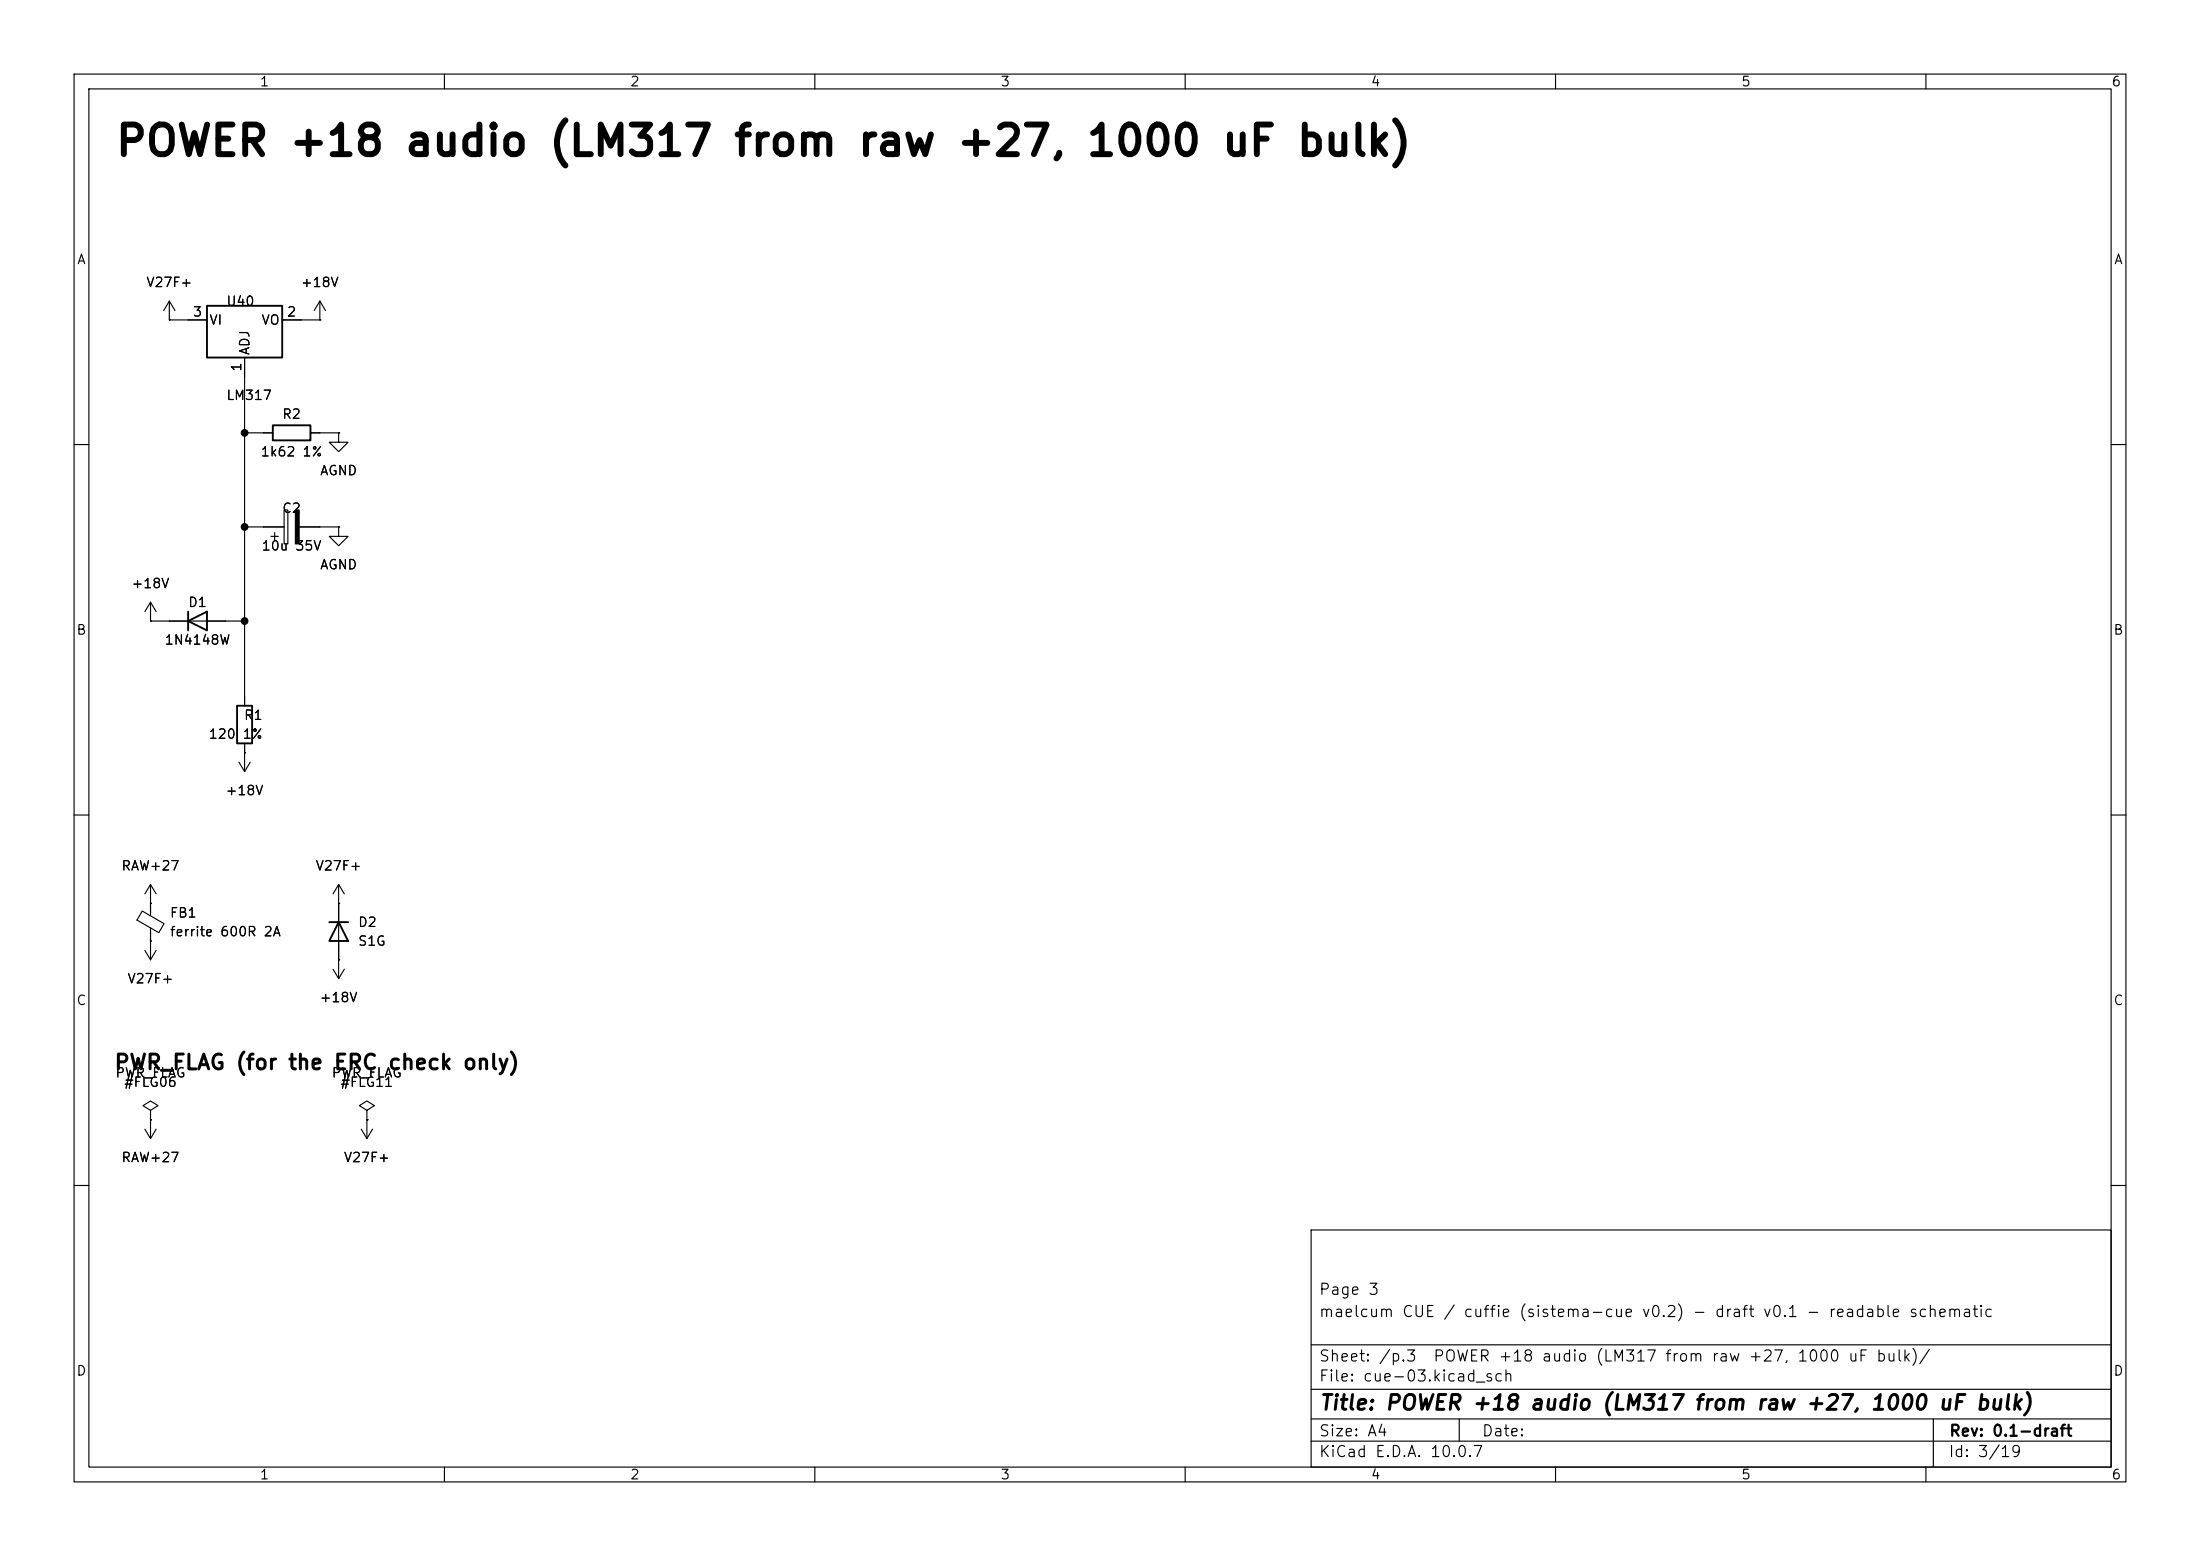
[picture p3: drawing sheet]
(kicad_sch
 (version 20260101)
 (generator "eeschema")
 (generator_version "10.0")
 (paper "A4")
 (title_block
  (title "POWER +18 audio (LM317 from raw +27, 1000 uF bulk)")
  (rev "0.1-draft")
  (comment 1 "maelcum CUE / cuffie (sistema-cue v0.2) - draft v0.1 - readable schematic")
  (comment 2 "Page 3"))
 (lib_symbols
  (symbol
   "Regulator_Linear:LM317_TO-220"
   (pin_names
    (offset 0.254)) (exclude_from_sim no) (in_bom yes) (on_board yes)
   (in_pos_files yes)
   (duplicate_pin_numbers_are_jumpers no)
   (property
    "Reference"
    "U" (at -3.81 3.175 0) (show_name no) (do_not_autoplace no) (effects (font (size 1.27 1.27))))
   (property
    "Value"
    "LM317_TO-220" (at 0 3.175 0) (show_name no) (do_not_autoplace no) (effects (font (size 1.27 1.27)) (justify left)))
   (property
    "Footprint"
    "Package_TO_SOT_THT:TO-220-3_Vertical" (at 0 6.35 0) (show_name no) (do_not_autoplace no) (hide yes) (effects (font (size 1.27 1.27)
    (italic yes))))
   (property
    "Datasheet"
    "http://www.ti.com/lit/ds/symlink/lm317.pdf" (at 0 0 0) (show_name no) (do_not_autoplace no) (hide yes) (effects (font (size 1.27 1.27))))
   (property
    "Description"
    "1.5A 35V Adjustable Linear Regulator, TO-220" (at 0 0 0) (show_name no) (do_not_autoplace no) (hide yes) (effects (font (size 1.27 1.27))))
   (property
    "ki_keywords"
    "Adjustable Voltage Regulator 1A Positive" (at 0 0 0) (show_name no) (do_not_autoplace no) (hide yes) (effects (font (size 1.27 1.27))))
   (property
    "ki_fp_filters"
    "TO?220*" (at 0 0 0) (show_name no) (do_not_autoplace no) (hide yes) (effects (font (size 1.27 1.27))))
   (symbol
    "LM317_TO-220_0_1"
    (rectangle (start -5.08 1.905) (end 5.08 -5.08) (stroke (width 0.254) (type default)) (fill (type background))))
   (symbol
    "LM317_TO-220_1_1"
    (pin
    input
    line (at 0 -7.62 90) (length 2.54) (name
    "ADJ" (effects (font (size 1.27 1.27)))) (number
    "1" (effects (font (size 1.27 1.27)))))
    (pin
    power_out
    line (at 7.62 0 180) (length 2.54) (name
    "VO" (effects (font (size 1.27 1.27)))) (number
    "2" (effects (font (size 1.27 1.27)))))
    (pin
    power_in
    line (at -7.62 0 0) (length 2.54) (name
    "VI" (effects (font (size 1.27 1.27)))) (number
    "3" (effects (font (size 1.27 1.27))))))
   (embedded_fonts no))
  (symbol
   "Device:R"
   (pin_numbers (hide yes))
   (pin_names
    (offset 0)) (exclude_from_sim no) (in_bom yes) (on_board yes)
   (in_pos_files yes)
   (duplicate_pin_numbers_are_jumpers no)
   (property
    "Reference"
    "R" (at 2.032 0 90) (show_name no) (do_not_autoplace no) (effects (font (size 1.27 1.27))))
   (property
    "Value"
    "R" (at 0 0 90) (show_name no) (do_not_autoplace no) (effects (font (size 1.27 1.27))))
   (property
    "Footprint"
    "" (at -1.778 0 90) (show_name no) (do_not_autoplace no) (hide yes) (effects (font (size 1.27 1.27))))
   (property
    "Datasheet"
    "" (at 0 0 0) (show_name no) (do_not_autoplace no) (hide yes) (effects (font (size 1.27 1.27))))
   (property
    "Description"
    "Resistor" (at 0 0 0) (show_name no) (do_not_autoplace no) (hide yes) (effects (font (size 1.27 1.27))))
   (property
    "ki_keywords"
    "R res resistor" (at 0 0 0) (show_name no) (do_not_autoplace no) (hide yes) (effects (font (size 1.27 1.27))))
   (property
    "ki_fp_filters"
    "R_*" (at 0 0 0) (show_name no) (do_not_autoplace no) (hide yes) (effects (font (size 1.27 1.27))))
   (symbol
    "R_0_1"
    (rectangle (start -1.016 -2.54) (end 1.016 2.54) (stroke (width 0.254) (type default)) (fill (type none))))
   (symbol
    "R_1_1"
    (pin
    passive
    line (at 0 3.81 270) (length 1.27) (name
    "" (effects (font (size 1.27 1.27)))) (number
    "1" (effects (font (size 1.27 1.27)))))
    (pin
    passive
    line (at 0 -3.81 90) (length 1.27) (name
    "" (effects (font (size 1.27 1.27)))) (number
    "2" (effects (font (size 1.27 1.27))))))
   (embedded_fonts no))
  (symbol
   "Device:C_Polarized"
   (pin_numbers (hide yes))
   (pin_names
    (offset 0.254)) (exclude_from_sim no) (in_bom yes) (on_board yes)
   (in_pos_files yes)
   (duplicate_pin_numbers_are_jumpers no)
   (property
    "Reference"
    "C" (at 0.635 2.54 0) (show_name no) (do_not_autoplace no) (effects (font (size 1.27 1.27)) (justify left)))
   (property
    "Value"
    "C_Polarized" (at 0.635 -2.54 0) (show_name no) (do_not_autoplace no) (effects (font (size 1.27 1.27)) (justify left)))
   (property
    "Footprint"
    "" (at 0.9652 -3.81 0) (show_name no) (do_not_autoplace no) (hide yes) (effects (font (size 1.27 1.27))))
   (property
    "Datasheet"
    "" (at 0 0 0) (show_name no) (do_not_autoplace no) (hide yes) (effects (font (size 1.27 1.27))))
   (property
    "Description"
    "Polarized capacitor" (at 0 0 0) (show_name no) (do_not_autoplace no) (hide yes) (effects (font (size 1.27 1.27))))
   (property
    "ki_keywords"
    "cap capacitor" (at 0 0 0) (show_name no) (do_not_autoplace no) (hide yes) (effects (font (size 1.27 1.27))))
   (property
    "ki_fp_filters"
    "CP_*" (at 0 0 0) (show_name no) (do_not_autoplace no) (hide yes) (effects (font (size 1.27 1.27))))
   (symbol
    "C_Polarized_0_1"
    (rectangle (start -2.286 0.508) (end 2.286 1.016) (stroke (width 0) (type default)) (fill (type none)))
    (polyline (pts (xy -1.778 2.286) (xy -0.762 2.286)) (stroke (width 0) (type default)) (fill (type none)))
    (polyline (pts (xy -1.27 2.794) (xy -1.27 1.778)) (stroke (width 0) (type default)) (fill (type none)))
    (rectangle (start 2.286 -0.508) (end -2.286 -1.016) (stroke (width 0) (type default)) (fill (type outline))))
   (symbol
    "C_Polarized_1_1"
    (pin
    passive
    line (at 0 3.81 270) (length 2.794) (name
    "" (effects (font (size 1.27 1.27)))) (number
    "1" (effects (font (size 1.27 1.27)))))
    (pin
    passive
    line (at 0 -3.81 90) (length 2.794) (name
    "" (effects (font (size 1.27 1.27)))) (number
    "2" (effects (font (size 1.27 1.27))))))
   (embedded_fonts no))
  (symbol
   "Diode:1N4148W"
   (pin_numbers (hide yes))
   (pin_names (hide yes)) (exclude_from_sim no) (in_bom yes) (on_board yes)
   (in_pos_files yes)
   (duplicate_pin_numbers_are_jumpers no)
   (property
    "Reference"
    "D" (at 0 2.54 0) (show_name no) (do_not_autoplace no) (effects (font (size 1.27 1.27))))
   (property
    "Value"
    "1N4148W" (at 0 -2.54 0) (show_name no) (do_not_autoplace no) (effects (font (size 1.27 1.27))))
   (property
    "Footprint"
    "Diode_SMD:D_SOD-123" (at 0 -4.445 0) (show_name no) (do_not_autoplace no) (hide yes) (effects (font (size 1.27 1.27))))
   (property
    "Datasheet"
    "https://www.vishay.com/docs/85748/1n4148w.pdf" (at 0 0 0) (show_name no) (do_not_autoplace no) (hide yes) (effects (font (size 1.27 1.27))))
   (property
    "Description"
    "75V 0.15A Fast Switching Diode, SOD-123" (at 0 0 0) (show_name no) (do_not_autoplace no) (hide yes) (effects (font (size 1.27 1.27))))
   (property
    "Sim.Device"
    "D" (at 0 0 0) (show_name no) (do_not_autoplace no) (hide yes) (effects (font (size 1.27 1.27))))
   (property
    "Sim.Pins"
    "1=K 2=A" (at 0 0 0) (show_name no) (do_not_autoplace no) (hide yes) (effects (font (size 1.27 1.27))))
   (property
    "ki_keywords"
    "diode" (at 0 0 0) (show_name no) (do_not_autoplace no) (hide yes) (effects (font (size 1.27 1.27))))
   (property
    "ki_fp_filters"
    "D*SOD?123*" (at 0 0 0) (show_name no) (do_not_autoplace no) (hide yes) (effects (font (size 1.27 1.27))))
   (symbol
    "1N4148W_0_1"
    (polyline (pts (xy -1.27 1.27) (xy -1.27 -1.27)) (stroke (width 0.254) (type default)) (fill (type none)))
    (polyline (pts (xy 1.27 1.27) (xy 1.27 -1.27) (xy -1.27 0) (xy 1.27 1.27)) (stroke (width 0.254) (type default)) (fill (type none)))
    (polyline (pts (xy 1.27 0) (xy -1.27 0)) (stroke (width 0) (type default)) (fill (type none))))
   (symbol
    "1N4148W_1_1"
    (pin
    passive
    line (at -3.81 0 0) (length 2.54) (name
    "K" (effects (font (size 1.27 1.27)))) (number
    "1" (effects (font (size 1.27 1.27)))))
    (pin
    passive
    line (at 3.81 0 180) (length 2.54) (name
    "A" (effects (font (size 1.27 1.27)))) (number
    "2" (effects (font (size 1.27 1.27))))))
   (embedded_fonts no))
  (symbol
   "power:GND"
   (power global)
   (pin_numbers (hide yes))
   (pin_names
    (offset 0) (hide yes)) (exclude_from_sim no) (in_bom yes) (on_board yes)
   (in_pos_files yes)
   (duplicate_pin_numbers_are_jumpers no)
   (property
    "Reference"
    "#PWR" (at 0 -6.35 0) (show_name no) (do_not_autoplace no) (hide yes) (effects (font (size 1.27 1.27))))
   (property
    "Value"
    "GND" (at 0 -3.81 0) (show_name no) (do_not_autoplace no) (effects (font (size 1.27 1.27))))
   (property
    "Footprint"
    "" (at 0 0 0) (show_name no) (do_not_autoplace no) (hide yes) (effects (font (size 1.27 1.27))))
   (property
    "Datasheet"
    "" (at 0 0 0) (show_name no) (do_not_autoplace no) (hide yes) (effects (font (size 1.27 1.27))))
   (property
    "Description"
    "Power symbol creates a global label with name \"GND\" , ground" (at 0 0 0) (show_name no) (do_not_autoplace no) (hide yes) (effects (font (size 1.27 1.27))))
   (property
    "ki_keywords"
    "global power" (at 0 0 0) (show_name no) (do_not_autoplace no) (hide yes) (effects (font (size 1.27 1.27))))
   (symbol
    "GND_0_1"
    (polyline (pts (xy 0 0) (xy 0 -1.27) (xy 1.27 -1.27) (xy 0 -2.54) (xy -1.27 -1.27) (xy 0 -1.27)) (stroke (width 0) (type default)) (fill (type none))))
   (symbol
    "GND_1_1"
    (pin
    power_in
    line (at 0 0 270) (length 0) (name
    "" (effects (font (size 1.27 1.27)))) (number
    "1" (effects (font (size 1.27 1.27))))))
   (embedded_fonts no))
  (symbol
   "power:+15V"
   (power global)
   (pin_numbers (hide yes))
   (pin_names
    (offset 0) (hide yes)) (exclude_from_sim no) (in_bom yes) (on_board yes)
   (in_pos_files yes)
   (duplicate_pin_numbers_are_jumpers no)
   (property
    "Reference"
    "#PWR" (at 0 -3.81 0) (show_name no) (do_not_autoplace no) (hide yes) (effects (font (size 1.27 1.27))))
   (property
    "Value"
    "+15V" (at 0 3.556 0) (show_name no) (do_not_autoplace no) (effects (font (size 1.27 1.27))))
   (property
    "Footprint"
    "" (at 0 0 0) (show_name no) (do_not_autoplace no) (hide yes) (effects (font (size 1.27 1.27))))
   (property
    "Datasheet"
    "" (at 0 0 0) (show_name no) (do_not_autoplace no) (hide yes) (effects (font (size 1.27 1.27))))
   (property
    "Description"
    "Power symbol creates a global label with name \"+15V\"" (at 0 0 0) (show_name no) (do_not_autoplace no) (hide yes) (effects (font (size 1.27 1.27))))
   (property
    "ki_keywords"
    "global power" (at 0 0 0) (show_name no) (do_not_autoplace no) (hide yes) (effects (font (size 1.27 1.27))))
   (symbol
    "+15V_0_1"
    (polyline (pts (xy -0.762 1.27) (xy 0 2.54)) (stroke (width 0) (type default)) (fill (type none)))
    (polyline (pts (xy 0 2.54) (xy 0.762 1.27)) (stroke (width 0) (type default)) (fill (type none)))
    (polyline (pts (xy 0 0) (xy 0 2.54)) (stroke (width 0) (type default)) (fill (type none))))
   (symbol
    "+15V_1_1"
    (pin
    power_in
    line (at 0 0 90) (length 0) (name
    "" (effects (font (size 1.27 1.27)))) (number
    "1" (effects (font (size 1.27 1.27))))))
   (embedded_fonts no))
  (symbol
   "Device:FerriteBead_Small"
   (pin_numbers (hide yes))
   (pin_names
    (offset 0)) (exclude_from_sim no) (in_bom yes) (on_board yes)
   (in_pos_files yes)
   (duplicate_pin_numbers_are_jumpers no)
   (property
    "Reference"
    "FB" (at 1.905 1.27 0) (show_name no) (do_not_autoplace no) (effects (font (size 1.27 1.27)) (justify left)))
   (property
    "Value"
    "FerriteBead_Small" (at 1.905 -1.27 0) (show_name no) (do_not_autoplace no) (effects (font (size 1.27 1.27)) (justify left)))
   (property
    "Footprint"
    "" (at -1.778 0 90) (show_name no) (do_not_autoplace no) (hide yes) (effects (font (size 1.27 1.27))))
   (property
    "Datasheet"
    "" (at 0 0 0) (show_name no) (do_not_autoplace no) (hide yes) (effects (font (size 1.27 1.27))))
   (property
    "Description"
    "Ferrite bead, small symbol" (at 0 0 0) (show_name no) (do_not_autoplace no) (hide yes) (effects (font (size 1.27 1.27))))
   (property
    "ki_keywords"
    "L ferrite bead inductor filter" (at 0 0 0) (show_name no) (do_not_autoplace no) (hide yes) (effects (font (size 1.27 1.27))))
   (property
    "ki_fp_filters"
    "Inductor_* L_* *Ferrite*" (at 0 0 0) (show_name no) (do_not_autoplace no) (hide yes) (effects (font (size 1.27 1.27))))
   (symbol
    "FerriteBead_Small_0_1"
    (polyline (pts (xy -1.8288 0.2794) (xy -1.1176 1.4986) (xy 1.8288 -0.2032) (xy 1.1176 -1.4224) (xy -1.8288 0.2794)) (stroke (width 0) (type default)) (fill (type none)))
    (polyline (pts (xy 0 0.889) (xy 0 1.2954)) (stroke (width 0) (type default)) (fill (type none)))
    (polyline (pts (xy 0 -1.27) (xy 0 -0.7874)) (stroke (width 0) (type default)) (fill (type none))))
   (symbol
    "FerriteBead_Small_1_1"
    (pin
    passive
    line (at 0 2.54 270) (length 1.27) (name
    "" (effects (font (size 1.27 1.27)))) (number
    "1" (effects (font (size 1.27 1.27)))))
    (pin
    passive
    line (at 0 -2.54 90) (length 1.27) (name
    "" (effects (font (size 1.27 1.27)))) (number
    "2" (effects (font (size 1.27 1.27))))))
   (embedded_fonts no))
  (symbol
   "Device:D"
   (pin_numbers (hide yes))
   (pin_names
    (offset 1.016) (hide yes)) (exclude_from_sim no) (in_bom yes) (on_board yes)
   (in_pos_files yes)
   (duplicate_pin_numbers_are_jumpers no)
   (property
    "Reference"
    "D" (at 0 2.54 0) (show_name no) (do_not_autoplace no) (effects (font (size 1.27 1.27))))
   (property
    "Value"
    "D" (at 0 -2.54 0) (show_name no) (do_not_autoplace no) (effects (font (size 1.27 1.27))))
   (property
    "Footprint"
    "" (at 0 0 0) (show_name no) (do_not_autoplace no) (hide yes) (effects (font (size 1.27 1.27))))
   (property
    "Datasheet"
    "" (at 0 0 0) (show_name no) (do_not_autoplace no) (hide yes) (effects (font (size 1.27 1.27))))
   (property
    "Description"
    "Diode" (at 0 0 0) (show_name no) (do_not_autoplace no) (hide yes) (effects (font (size 1.27 1.27))))
   (property
    "Sim.Device"
    "D" (at 0 0 0) (show_name no) (do_not_autoplace no) (hide yes) (effects (font (size 1.27 1.27))))
   (property
    "Sim.Pins"
    "1=K 2=A" (at 0 0 0) (show_name no) (do_not_autoplace no) (hide yes) (effects (font (size 1.27 1.27))))
   (property
    "ki_keywords"
    "diode" (at 0 0 0) (show_name no) (do_not_autoplace no) (hide yes) (effects (font (size 1.27 1.27))))
   (property
    "ki_fp_filters"
    "TO-???* *_Diode_* *SingleDiode* D_*" (at 0 0 0) (show_name no) (do_not_autoplace no) (hide yes) (effects (font (size 1.27 1.27))))
   (symbol
    "D_0_1"
    (polyline (pts (xy -1.27 1.27) (xy -1.27 -1.27)) (stroke (width 0.254) (type default)) (fill (type none)))
    (polyline (pts (xy 1.27 1.27) (xy 1.27 -1.27) (xy -1.27 0) (xy 1.27 1.27)) (stroke (width 0.254) (type default)) (fill (type none)))
    (polyline (pts (xy 1.27 0) (xy -1.27 0)) (stroke (width 0) (type default)) (fill (type none))))
   (symbol
    "D_1_1"
    (pin
    passive
    line (at -3.81 0 0) (length 2.54) (name
    "K" (effects (font (size 1.27 1.27)))) (number
    "1" (effects (font (size 1.27 1.27)))))
    (pin
    passive
    line (at 3.81 0 180) (length 2.54) (name
    "A" (effects (font (size 1.27 1.27)))) (number
    "2" (effects (font (size 1.27 1.27))))))
   (embedded_fonts no))
  (symbol
   "power:PWR_FLAG"
   (power global)
   (pin_numbers (hide yes))
   (pin_names
    (offset 0) (hide yes)) (exclude_from_sim no) (in_bom yes) (on_board yes)
   (in_pos_files yes)
   (duplicate_pin_numbers_are_jumpers no)
   (property
    "Reference"
    "#FLG" (at 0 1.905 0) (show_name no) (do_not_autoplace no) (hide yes) (effects (font (size 1.27 1.27))))
   (property
    "Value"
    "PWR_FLAG" (at 0 3.81 0) (show_name no) (do_not_autoplace no) (effects (font (size 1.27 1.27))))
   (property
    "Footprint"
    "" (at 0 0 0) (show_name no) (do_not_autoplace no) (hide yes) (effects (font (size 1.27 1.27))))
   (property
    "Datasheet"
    "" (at 0 0 0) (show_name no) (do_not_autoplace no) (hide yes) (effects (font (size 1.27 1.27))))
   (property
    "Description"
    "Special symbol for telling ERC where power comes from" (at 0 0 0) (show_name no) (do_not_autoplace no) (hide yes) (effects (font (size 1.27 1.27))))
   (property
    "ki_keywords"
    "flag power" (at 0 0 0) (show_name no) (do_not_autoplace no) (hide yes) (effects (font (size 1.27 1.27))))
   (symbol
    "PWR_FLAG_0_0"
    (pin
    power_out
    line (at 0 0 90) (length 0) (name
    "" (effects (font (size 1.27 1.27)))) (number
    "1" (effects (font (size 1.27 1.27))))))
   (symbol
    "PWR_FLAG_0_1"
    (polyline (pts (xy 0 0) (xy 0 1.27) (xy -1.016 1.905) (xy 0 2.54) (xy 1.016 1.905) (xy 0 1.27)) (stroke (width 0) (type default)) (fill (type none))))
   (embedded_fonts no)))
 (text
  "POWER +18 audio (LM317 from raw +27, 1000 uF bulk)"
  (exclude_from_sim no)
  (at 15.24 21.59 0)
  (effects (font (size 4 4)
    (bold yes)) (justify left bottom)))
 (symbol
  (lib_id "Regulator_Linear:LM317_TO-220")
  (at 33.02 43.18 0)
  (unit 1)
  (body_style 1)
  (exclude_from_sim no)
  (in_bom yes)
  (on_board yes)
  (dnp no)
  (property
   "Reference"
   "U40" (at 30.48 40.64 0) (effects (font (size 1.27 1.27)) (justify left)))
  (property
   "Value"
   "LM317" (at 30.48 53.34 0) (effects (font (size 1.27 1.27)) (justify left)))
  (property
   "Footprint"
   "Package_TO_SOT_THT:TO-220-3_Vertical" (at 33.02 43.18 0) (effects (font (size 1.27 1.27)) (justify left) (hide yes)))
  (property
   "Datasheet"
   "" (at 33.02 43.18 0) (effects (font (size 1.27 1.27)) (justify left) (hide yes)))
  (property
   "Nota"
   "+18 V dell'ampli cuffia: 61 mA a riposo, ~0,55 W" (at 33.02 43.18 0) (effects (font (size 1.27 1.27)) (justify left) (hide yes)))
  (pin
   "1")
  (pin
   "2")
  (pin
   "3")
  (instances (project
    "cue" (path
    "/07e52341-30fc-501e-9b8f-1ec34bb212af/212d3f99-d95c-5d3c-8e9d-7eed17d77da2" (reference "U40") (unit 1)))))
 (wire
  (pts (xy 33.02 50.8) (xy 33.02 53.34))
  (stroke (width 0) (type default)))
 (symbol
  (lib_id "Device:R")
  (at 39.37 58.42 90)
  (unit 1)
  (body_style 1)
  (exclude_from_sim no)
  (in_bom yes)
  (on_board yes)
  (dnp no)
  (property
   "Reference"
   "R2" (at 39.37 55.88 90) (effects (font (size 1.27 1.27))))
  (property
   "Value"
   "1k62 1%" (at 39.37 60.96 90) (effects (font (size 1.27 1.27))))
  (property
   "Footprint"
   "Resistor_SMD:R_0805_2012Metric" (at 39.37 58.42 0) (effects (font (size 1.27 1.27)) (justify left) (hide yes)))
  (property
   "Datasheet"
   "" (at 39.37 58.42 0) (effects (font (size 1.27 1.27)) (justify left) (hide yes)))
  (property
   "Nota"
   "18,1 V (come master-uscita.py)" (at 39.37 58.42 0) (effects (font (size 1.27 1.27)) (justify left) (hide yes)))
  (pin
   "1")
  (pin
   "2")
  (instances (project
    "cue" (path
    "/07e52341-30fc-501e-9b8f-1ec34bb212af/212d3f99-d95c-5d3c-8e9d-7eed17d77da2" (reference "R2") (unit 1)))))
 (symbol
  (lib_id "Device:C_Polarized")
  (at 39.37 71.12 90)
  (unit 1)
  (body_style 1)
  (exclude_from_sim no)
  (in_bom yes)
  (on_board yes)
  (dnp no)
  (property
   "Reference"
   "C2" (at 39.37 68.58 90) (effects (font (size 1.27 1.27))))
  (property
   "Value"
   "10u 35V" (at 39.37 73.66 90) (effects (font (size 1.27 1.27))))
  (property
   "Footprint"
   "Capacitor_THT:CP_Radial_D5.0mm_P2.00mm" (at 39.37 71.12 0) (effects (font (size 1.27 1.27)) (justify left) (hide yes)))
  (property
   "Datasheet"
   "" (at 39.37 71.12 0) (effects (font (size 1.27 1.27)) (justify left) (hide yes)))
  (pin
   "1")
  (pin
   "2")
  (instances (project
    "cue" (path
    "/07e52341-30fc-501e-9b8f-1ec34bb212af/212d3f99-d95c-5d3c-8e9d-7eed17d77da2" (reference "C2") (unit 1)))))
 (symbol
  (lib_id "Diode:1N4148W")
  (at 26.67 83.82 0)
  (unit 1)
  (body_style 1)
  (exclude_from_sim no)
  (in_bom yes)
  (on_board yes)
  (dnp no)
  (property
   "Reference"
   "D1" (at 26.67 81.28 0) (effects (font (size 1.27 1.27))))
  (property
   "Value"
   "1N4148W" (at 26.67 86.36 0) (effects (font (size 1.27 1.27))))
  (property
   "Footprint"
   "Diode_SMD:D_SOD-123" (at 26.67 83.82 0) (effects (font (size 1.27 1.27)) (justify left) (hide yes)))
  (property
   "Datasheet"
   "" (at 26.67 83.82 0) (effects (font (size 1.27 1.27)) (justify left) (hide yes)))
  (property
   "Nota"
   "scarica Cadj" (at 26.67 83.82 0) (effects (font (size 1.27 1.27)) (justify left) (hide yes)))
  (pin
   "1")
  (pin
   "2")
  (instances (project
    "cue" (path
    "/07e52341-30fc-501e-9b8f-1ec34bb212af/212d3f99-d95c-5d3c-8e9d-7eed17d77da2" (reference "D1") (unit 1)))))
 (symbol
  (lib_id "Device:R")
  (at 33.02 97.79 180)
  (unit 1)
  (body_style 1)
  (exclude_from_sim no)
  (in_bom yes)
  (on_board yes)
  (dnp no)
  (property
   "Reference"
   "R1" (at 35.56 96.52 0) (effects (font (size 1.27 1.27)) (justify left)))
  (property
   "Value"
   "120 1%" (at 35.56 99.06 0) (effects (font (size 1.27 1.27)) (justify left)))
  (property
   "Footprint"
   "Resistor_SMD:R_0805_2012Metric" (at 33.02 97.79 0) (effects (font (size 1.27 1.27)) (justify left) (hide yes)))
  (property
   "Datasheet"
   "" (at 33.02 97.79 0) (effects (font (size 1.27 1.27)) (justify left) (hide yes)))
  (pin
   "1")
  (pin
   "2")
  (instances (project
    "cue" (path
    "/07e52341-30fc-501e-9b8f-1ec34bb212af/212d3f99-d95c-5d3c-8e9d-7eed17d77da2" (reference "R1") (unit 1)))))
 (wire
  (pts (xy 33.02 53.34) (xy 33.02 58.42))
  (stroke (width 0) (type default)))
 (wire
  (pts (xy 33.02 58.42) (xy 35.56 58.42))
  (stroke (width 0) (type default)))
 (wire
  (pts (xy 33.02 58.42) (xy 33.02 71.12))
  (stroke (width 0) (type default)))
 (wire
  (pts (xy 33.02 71.12) (xy 35.56 71.12))
  (stroke (width 0) (type default)))
 (wire
  (pts (xy 33.02 71.12) (xy 33.02 83.82))
  (stroke (width 0) (type default)))
 (wire
  (pts (xy 33.02 83.82) (xy 30.48 83.82))
  (stroke (width 0) (type default)))
 (wire
  (pts (xy 33.02 83.82) (xy 33.02 93.98))
  (stroke (width 0) (type default)))
 (junction
  (at 33.02 58.42)
  (diameter 0)
  (color 0 0 0 0))
 (junction
  (at 33.02 71.12)
  (diameter 0)
  (color 0 0 0 0))
 (junction
  (at 33.02 83.82)
  (diameter 0)
  (color 0 0 0 0))
 (wire
  (pts (xy 43.18 58.42) (xy 45.72 58.42))
  (stroke (width 0) (type default)))
 (symbol
  (lib_id "power:GND")
  (at 45.72 58.42 0)
  (unit 1)
  (body_style 1)
  (exclude_from_sim no)
  (in_bom yes)
  (on_board yes)
  (dnp no)
  (property
   "Reference"
   "#PWR001" (at 45.72 58.42 0) (effects (font (size 1.27 1.27)) (justify left) (hide yes)))
  (property
   "Value"
   "AGND" (at 45.72 63.5 0) (effects (font (size 1.27 1.27))))
  (property
   "Footprint"
   "" (at 45.72 58.42 0) (effects (font (size 1.27 1.27)) (justify left) (hide yes)))
  (property
   "Datasheet"
   "" (at 45.72 58.42 0) (effects (font (size 1.27 1.27)) (justify left) (hide yes)))
  (pin
   "1")
  (instances (project
    "cue" (path
    "/07e52341-30fc-501e-9b8f-1ec34bb212af/212d3f99-d95c-5d3c-8e9d-7eed17d77da2" (reference "#PWR001") (unit 1)))))
 (wire
  (pts (xy 43.18 71.12) (xy 45.72 71.12))
  (stroke (width 0) (type default)))
 (symbol
  (lib_id "power:GND")
  (at 45.72 71.12 0)
  (unit 1)
  (body_style 1)
  (exclude_from_sim no)
  (in_bom yes)
  (on_board yes)
  (dnp no)
  (property
   "Reference"
   "#PWR002" (at 45.72 71.12 0) (effects (font (size 1.27 1.27)) (justify left) (hide yes)))
  (property
   "Value"
   "AGND" (at 45.72 76.2 0) (effects (font (size 1.27 1.27))))
  (property
   "Footprint"
   "" (at 45.72 71.12 0) (effects (font (size 1.27 1.27)) (justify left) (hide yes)))
  (property
   "Datasheet"
   "" (at 45.72 71.12 0) (effects (font (size 1.27 1.27)) (justify left) (hide yes)))
  (pin
   "1")
  (instances (project
    "cue" (path
    "/07e52341-30fc-501e-9b8f-1ec34bb212af/212d3f99-d95c-5d3c-8e9d-7eed17d77da2" (reference "#PWR002") (unit 1)))))
 (wire
  (pts (xy 22.86 83.82) (xy 20.32 83.82))
  (stroke (width 0) (type default)))
 (symbol
  (lib_id "power:+15V")
  (at 20.32 83.82 0)
  (unit 1)
  (body_style 1)
  (exclude_from_sim no)
  (in_bom yes)
  (on_board yes)
  (dnp no)
  (property
   "Reference"
   "#PWR003" (at 20.32 83.82 0) (effects (font (size 1.27 1.27)) (justify left) (hide yes)))
  (property
   "Value"
   "+18V" (at 20.32 78.74 0) (effects (font (size 1.27 1.27))))
  (property
   "Footprint"
   "" (at 20.32 83.82 0) (effects (font (size 1.27 1.27)) (justify left) (hide yes)))
  (property
   "Datasheet"
   "" (at 20.32 83.82 0) (effects (font (size 1.27 1.27)) (justify left) (hide yes)))
  (pin
   "1")
  (instances (project
    "cue" (path
    "/07e52341-30fc-501e-9b8f-1ec34bb212af/212d3f99-d95c-5d3c-8e9d-7eed17d77da2" (reference "#PWR003") (unit 1)))))
 (symbol
  (lib_id "power:+15V")
  (at 33.02 101.6 180)
  (unit 1)
  (body_style 1)
  (exclude_from_sim no)
  (in_bom yes)
  (on_board yes)
  (dnp no)
  (property
   "Reference"
   "#PWR004" (at 33.02 101.6 0) (effects (font (size 1.27 1.27)) (justify left) (hide yes)))
  (property
   "Value"
   "+18V" (at 33.02 106.68 0) (effects (font (size 1.27 1.27))))
  (property
   "Footprint"
   "" (at 33.02 101.6 0) (effects (font (size 1.27 1.27)) (justify left) (hide yes)))
  (property
   "Datasheet"
   "" (at 33.02 101.6 0) (effects (font (size 1.27 1.27)) (justify left) (hide yes)))
  (pin
   "1")
  (instances (project
    "cue" (path
    "/07e52341-30fc-501e-9b8f-1ec34bb212af/212d3f99-d95c-5d3c-8e9d-7eed17d77da2" (reference "#PWR004") (unit 1)))))
 (wire
  (pts (xy 40.64 43.18) (xy 43.18 43.18))
  (stroke (width 0) (type default)))
 (symbol
  (lib_id "power:+15V")
  (at 43.18 43.18 0)
  (unit 1)
  (body_style 1)
  (exclude_from_sim no)
  (in_bom yes)
  (on_board yes)
  (dnp no)
  (property
   "Reference"
   "#PWR005" (at 43.18 43.18 0) (effects (font (size 1.27 1.27)) (justify left) (hide yes)))
  (property
   "Value"
   "+18V" (at 43.18 38.1 0) (effects (font (size 1.27 1.27))))
  (property
   "Footprint"
   "" (at 43.18 43.18 0) (effects (font (size 1.27 1.27)) (justify left) (hide yes)))
  (property
   "Datasheet"
   "" (at 43.18 43.18 0) (effects (font (size 1.27 1.27)) (justify left) (hide yes)))
  (pin
   "1")
  (instances (project
    "cue" (path
    "/07e52341-30fc-501e-9b8f-1ec34bb212af/212d3f99-d95c-5d3c-8e9d-7eed17d77da2" (reference "#PWR005") (unit 1)))))
 (wire
  (pts (xy 25.4 43.18) (xy 22.86 43.18))
  (stroke (width 0) (type default)))
 (symbol
  (lib_id "power:+15V")
  (at 22.86 43.18 0)
  (unit 1)
  (body_style 1)
  (exclude_from_sim no)
  (in_bom yes)
  (on_board yes)
  (dnp no)
  (property
   "Reference"
   "#PWR006" (at 22.86 43.18 0) (effects (font (size 1.27 1.27)) (justify left) (hide yes)))
  (property
   "Value"
   "V27F+" (at 22.86 38.1 0) (effects (font (size 1.27 1.27))))
  (property
   "Footprint"
   "" (at 22.86 43.18 0) (effects (font (size 1.27 1.27)) (justify left) (hide yes)))
  (property
   "Datasheet"
   "" (at 22.86 43.18 0) (effects (font (size 1.27 1.27)) (justify left) (hide yes)))
  (pin
   "1")
  (instances (project
    "cue" (path
    "/07e52341-30fc-501e-9b8f-1ec34bb212af/212d3f99-d95c-5d3c-8e9d-7eed17d77da2" (reference "#PWR006") (unit 1)))))
 (symbol
  (lib_id "Device:FerriteBead_Small")
  (at 20.32 124.46 0)
  (unit 1)
  (body_style 1)
  (exclude_from_sim no)
  (in_bom yes)
  (on_board yes)
  (dnp no)
  (property
   "Reference"
   "FB1" (at 22.86 123.19 0) (effects (font (size 1.27 1.27)) (justify left)))
  (property
   "Value"
   "ferrite 600R 2A" (at 22.86 125.73 0) (effects (font (size 1.27 1.27)) (justify left)))
  (property
   "Footprint"
   "Inductor_SMD:L_1206_3216Metric" (at 20.32 124.46 0) (effects (font (size 1.27 1.27)) (justify left) (hide yes)))
  (property
   "Datasheet"
   "" (at 20.32 124.46 0) (effects (font (size 1.27 1.27)) (justify left) (hide yes)))
  (pin
   "1")
  (pin
   "2")
  (instances (project
    "cue" (path
    "/07e52341-30fc-501e-9b8f-1ec34bb212af/212d3f99-d95c-5d3c-8e9d-7eed17d77da2" (reference "FB1") (unit 1)))))
 (symbol
  (lib_id "power:+15V")
  (at 20.32 121.92 0)
  (unit 1)
  (body_style 1)
  (exclude_from_sim no)
  (in_bom yes)
  (on_board yes)
  (dnp no)
  (property
   "Reference"
   "#PWR007" (at 20.32 121.92 0) (effects (font (size 1.27 1.27)) (justify left) (hide yes)))
  (property
   "Value"
   "RAW+27" (at 20.32 116.84 0) (effects (font (size 1.27 1.27))))
  (property
   "Footprint"
   "" (at 20.32 121.92 0) (effects (font (size 1.27 1.27)) (justify left) (hide yes)))
  (property
   "Datasheet"
   "" (at 20.32 121.92 0) (effects (font (size 1.27 1.27)) (justify left) (hide yes)))
  (pin
   "1")
  (instances (project
    "cue" (path
    "/07e52341-30fc-501e-9b8f-1ec34bb212af/212d3f99-d95c-5d3c-8e9d-7eed17d77da2" (reference "#PWR007") (unit 1)))))
 (symbol
  (lib_id "power:+15V")
  (at 20.32 127 180)
  (unit 1)
  (body_style 1)
  (exclude_from_sim no)
  (in_bom yes)
  (on_board yes)
  (dnp no)
  (property
   "Reference"
   "#PWR008" (at 20.32 127 0) (effects (font (size 1.27 1.27)) (justify left) (hide yes)))
  (property
   "Value"
   "V27F+" (at 20.32 132.08 0) (effects (font (size 1.27 1.27))))
  (property
   "Footprint"
   "" (at 20.32 127 0) (effects (font (size 1.27 1.27)) (justify left) (hide yes)))
  (property
   "Datasheet"
   "" (at 20.32 127 0) (effects (font (size 1.27 1.27)) (justify left) (hide yes)))
  (pin
   "1")
  (instances (project
    "cue" (path
    "/07e52341-30fc-501e-9b8f-1ec34bb212af/212d3f99-d95c-5d3c-8e9d-7eed17d77da2" (reference "#PWR008") (unit 1)))))
 (symbol
  (lib_id "Device:D")
  (at 45.72 125.73 270)
  (unit 1)
  (body_style 1)
  (exclude_from_sim no)
  (in_bom yes)
  (on_board yes)
  (dnp no)
  (property
   "Reference"
   "D2" (at 48.26 124.46 90) (effects (font (size 1.27 1.27)) (justify left)))
  (property
   "Value"
   "S1G" (at 48.26 127 90) (effects (font (size 1.27 1.27)) (justify left)))
  (property
   "Footprint"
   "Diode_SMD:D_SMA" (at 45.72 125.73 0) (effects (font (size 1.27 1.27)) (justify left) (hide yes)))
  (property
   "Datasheet"
   "" (at 45.72 125.73 0) (effects (font (size 1.27 1.27)) (justify left) (hide yes)))
  (property
   "Nota"
   "protezione inversa (bulk 1000 uF)" (at 45.72 125.73 0) (effects (font (size 1.27 1.27)) (justify left) (hide yes)))
  (pin
   "1")
  (pin
   "2")
  (instances (project
    "cue" (path
    "/07e52341-30fc-501e-9b8f-1ec34bb212af/212d3f99-d95c-5d3c-8e9d-7eed17d77da2" (reference "D2") (unit 1)))))
 (symbol
  (lib_id "power:+15V")
  (at 45.72 121.92 0)
  (unit 1)
  (body_style 1)
  (exclude_from_sim no)
  (in_bom yes)
  (on_board yes)
  (dnp no)
  (property
   "Reference"
   "#PWR009" (at 45.72 121.92 0) (effects (font (size 1.27 1.27)) (justify left) (hide yes)))
  (property
   "Value"
   "V27F+" (at 45.72 116.84 0) (effects (font (size 1.27 1.27))))
  (property
   "Footprint"
   "" (at 45.72 121.92 0) (effects (font (size 1.27 1.27)) (justify left) (hide yes)))
  (property
   "Datasheet"
   "" (at 45.72 121.92 0) (effects (font (size 1.27 1.27)) (justify left) (hide yes)))
  (pin
   "1")
  (instances (project
    "cue" (path
    "/07e52341-30fc-501e-9b8f-1ec34bb212af/212d3f99-d95c-5d3c-8e9d-7eed17d77da2" (reference "#PWR009") (unit 1)))))
 (symbol
  (lib_id "power:+15V")
  (at 45.72 129.54 180)
  (unit 1)
  (body_style 1)
  (exclude_from_sim no)
  (in_bom yes)
  (on_board yes)
  (dnp no)
  (property
   "Reference"
   "#PWR010" (at 45.72 129.54 0) (effects (font (size 1.27 1.27)) (justify left) (hide yes)))
  (property
   "Value"
   "+18V" (at 45.72 134.62 0) (effects (font (size 1.27 1.27))))
  (property
   "Footprint"
   "" (at 45.72 129.54 0) (effects (font (size 1.27 1.27)) (justify left) (hide yes)))
  (property
   "Datasheet"
   "" (at 45.72 129.54 0) (effects (font (size 1.27 1.27)) (justify left) (hide yes)))
  (pin
   "1")
  (instances (project
    "cue" (path
    "/07e52341-30fc-501e-9b8f-1ec34bb212af/212d3f99-d95c-5d3c-8e9d-7eed17d77da2" (reference "#PWR010") (unit 1)))))
 (text
  "PWR_FLAG (for the ERC check only)"
  (exclude_from_sim no)
  (at 15.24 144.78 0)
  (effects (font (size 2 2)
    (bold yes)) (justify left bottom)))
 (symbol
  (lib_id "power:PWR_FLAG")
  (at 20.32 151.13 0)
  (unit 1)
  (body_style 1)
  (exclude_from_sim no)
  (in_bom no)
  (on_board no)
  (dnp no)
  (property
   "Reference"
   "#FLG06" (at 20.32 146.05 0) (effects (font (size 1.27 1.27))))
  (property
   "Value"
   "PWR_FLAG" (at 20.32 144.78 0) (effects (font (size 1.27 1.27))))
  (property
   "Footprint"
   "" (at 20.32 151.13 0) (effects (font (size 1.27 1.27)) (justify left) (hide yes)))
  (property
   "Datasheet"
   "" (at 20.32 151.13 0) (effects (font (size 1.27 1.27)) (justify left) (hide yes)))
  (pin
   "1")
  (instances (project
    "cue" (path
    "/07e52341-30fc-501e-9b8f-1ec34bb212af/212d3f99-d95c-5d3c-8e9d-7eed17d77da2" (reference "#FLG06") (unit 1)))))
 (symbol
  (lib_id "power:+15V")
  (at 20.32 151.13 180)
  (unit 1)
  (body_style 1)
  (exclude_from_sim no)
  (in_bom yes)
  (on_board yes)
  (dnp no)
  (property
   "Reference"
   "#PWR011" (at 20.32 151.13 0) (effects (font (size 1.27 1.27)) (justify left) (hide yes)))
  (property
   "Value"
   "RAW+27" (at 20.32 156.21 0) (effects (font (size 1.27 1.27))))
  (property
   "Footprint"
   "" (at 20.32 151.13 0) (effects (font (size 1.27 1.27)) (justify left) (hide yes)))
  (property
   "Datasheet"
   "" (at 20.32 151.13 0) (effects (font (size 1.27 1.27)) (justify left) (hide yes)))
  (pin
   "1")
  (instances (project
    "cue" (path
    "/07e52341-30fc-501e-9b8f-1ec34bb212af/212d3f99-d95c-5d3c-8e9d-7eed17d77da2" (reference "#PWR011") (unit 1)))))
 (symbol
  (lib_id "power:PWR_FLAG")
  (at 49.53 151.13 0)
  (unit 1)
  (body_style 1)
  (exclude_from_sim no)
  (in_bom no)
  (on_board no)
  (dnp no)
  (property
   "Reference"
   "#FLG11" (at 49.53 146.05 0) (effects (font (size 1.27 1.27))))
  (property
   "Value"
   "PWR_FLAG" (at 49.53 144.78 0) (effects (font (size 1.27 1.27))))
  (property
   "Footprint"
   "" (at 49.53 151.13 0) (effects (font (size 1.27 1.27)) (justify left) (hide yes)))
  (property
   "Datasheet"
   "" (at 49.53 151.13 0) (effects (font (size 1.27 1.27)) (justify left) (hide yes)))
  (pin
   "1")
  (instances (project
    "cue" (path
    "/07e52341-30fc-501e-9b8f-1ec34bb212af/212d3f99-d95c-5d3c-8e9d-7eed17d77da2" (reference "#FLG11") (unit 1)))))
 (symbol
  (lib_id "power:+15V")
  (at 49.53 151.13 180)
  (unit 1)
  (body_style 1)
  (exclude_from_sim no)
  (in_bom yes)
  (on_board yes)
  (dnp no)
  (property
   "Reference"
   "#PWR012" (at 49.53 151.13 0) (effects (font (size 1.27 1.27)) (justify left) (hide yes)))
  (property
   "Value"
   "V27F+" (at 49.53 156.21 0) (effects (font (size 1.27 1.27))))
  (property
   "Footprint"
   "" (at 49.53 151.13 0) (effects (font (size 1.27 1.27)) (justify left) (hide yes)))
  (property
   "Datasheet"
   "" (at 49.53 151.13 0) (effects (font (size 1.27 1.27)) (justify left) (hide yes)))
  (pin
   "1")
  (instances (project
    "cue" (path
    "/07e52341-30fc-501e-9b8f-1ec34bb212af/212d3f99-d95c-5d3c-8e9d-7eed17d77da2" (reference "#PWR012") (unit 1))))))
